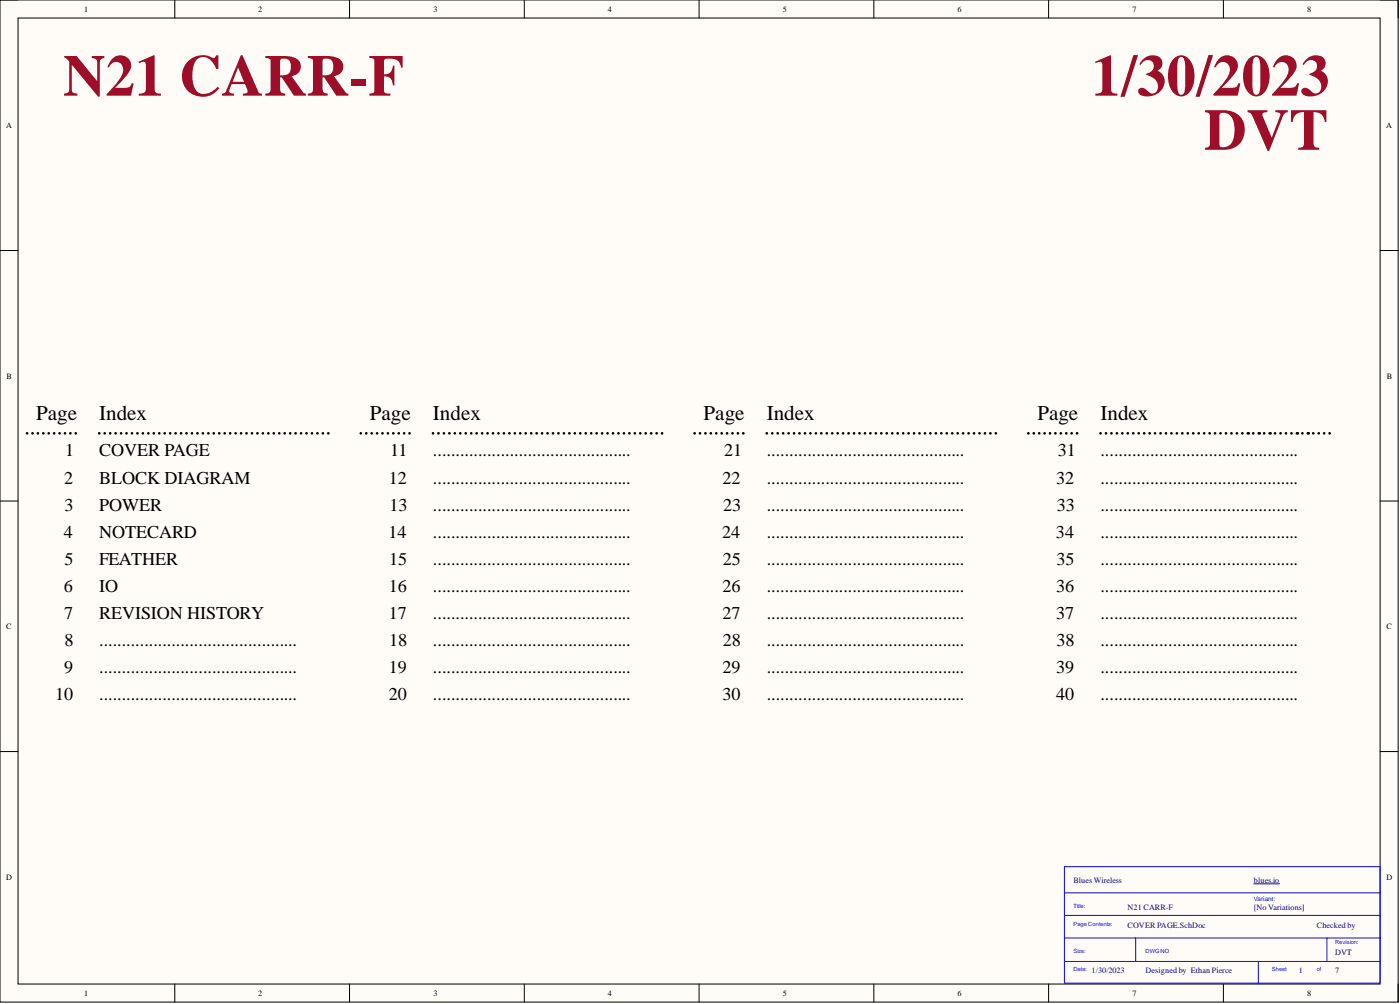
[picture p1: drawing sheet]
<svg xmlns="http://www.w3.org/2000/svg" width="393mm" height="282mm" viewBox="0 0 393 282" stroke-linecap="round" stroke-linejoin="round" font-family="sans-serif">
<path d="M0 0h392.8v281.3h-392.8z" fill-rule="evenodd" fill="#fffcf8"/>
<path d="M0 0h392.8v281.3h-392.8z" fill="none" stroke="#000" stroke-width=".28"/>
<path d="M5.1 5.1h382.7v271.2h-382.7z" fill-rule="evenodd" fill="#fffcf8"/>
<g fill="none" stroke="#000" stroke-width=".28">
<path d="M0 0h5.1M49.1 0v5.1M98.2 0v5.1M147.3 0v5.1M196.4 0v5.1M245.5 0v5.1M294.6 0v5.1M343.7 0v5.1M387.8 0h5v5.1M5.1 5.1h382.7v271.2h-382.7zM0 70.3h5.1M387.8 70.3h5"/>
<path d="M0 140.7h5.1M387.8 140.7h5M0 211h5.1M387.8 211h5M49.1 276.3v5M98.2 276.3v5M147.3 276.3v5M196.4 276.3v5M245.5 276.3v5M294.6 276.3v5M343.7 276.3v5M392.8 276.3v5"/>
</g>
<path d="M299.1 243.3h88.7v32.7h-88.7zM299.1 250.7h88.7M299.3 257h88.5M299.1 263.3h88.7M299.3 269.9h88.5M319.1 263.3v6.6M353.5 269.9v6.4M372.8 263.3v6.6" fill="none" stroke="#00f" stroke-width=".28"/>
<path d="M352.3 248.1h7.2" fill="none" stroke="#000080" stroke-width=".28"/>
<g fill="none" stroke="#000" stroke-width=".76">
<path d="M7.6 121.7h.1M9.1 121.7h.1M10.6 121.7h.1M12.2 121.7h.1M13.7 121.7h.1M15.2 121.7h.1M16.7 121.7h.1M18.2 121.7h.1M19.8 121.7h.1M21.3 121.7h.1M27.9 121.7h.1M29.4 121.7h.1"/>
<path d="M30.9 121.7h.1M32.5 121.7h.1M34 121.7h.1M35.5 121.7h.1M37.1 121.7h.1M38.6 121.7h.1M40.1 121.7h.1M41.7 121.7h.1M43.2 121.7h.1M44.7 121.7h.1M46.3 121.7h.1M47.8 121.7h.1"/>
<path d="M49.3 121.7h.1M50.9 121.7h.1M52.4 121.7h.1M53.9 121.7h.1M55.5 121.7h.1M57 121.7h.1M58.5 121.7h.1M60.1 121.7h.1M61.6 121.7h.1M63.1 121.7h.1M64.7 121.7h.1M66.2 121.7h.1"/>
<path d="M67.7 121.7h.1M69.3 121.7h.1M70.8 121.7h.1M72.3 121.7h.1M73.9 121.7h.1M75.4 121.7h.1M76.9 121.7h.1M78.4 121.7h.1M80 121.7h.1M81.5 121.7h.1M83 121.7h.1M84.6 121.7h.1"/>
<path d="M86.1 121.7h.1M87.6 121.7h.1M89.2 121.7h.1M90.7 121.7h.1M92.2 121.7h.1M101.4 121.7h.1M102.9 121.7h.1M104.4 121.7h.1M105.9 121.7h.1M107.5 121.7h.1M109 121.7h.1M110.5 121.7h.1"/>
<path d="M112 121.7h.1M113.5 121.7h.1M115.1 121.7h.1M121.7 121.7h.1M123.2 121.7h.1M124.7 121.7h.1M126.2 121.7h.1M127.8 121.7h.1M129.3 121.7h.1M130.8 121.7h.1M132.4 121.7h.1M133.9 121.7h.1"/>
<path d="M135.4 121.7h.1M137 121.7h.1M138.5 121.7h.1M140 121.7h.1M141.6 121.7h.1M143.1 121.7h.1M144.6 121.7h.1M146.2 121.7h.1M147.7 121.7h.1M149.2 121.7h.1M150.8 121.7h.1M152.3 121.7h.1"/>
<path d="M153.8 121.7h.1M155.4 121.7h.1M156.9 121.7h.1M158.4 121.7h.1M160 121.7h.1M161.5 121.7h.1M163 121.7h.1M164.6 121.7h.1M166.1 121.7h.1M167.6 121.7h.1M169.2 121.7h.1M170.7 121.7h.1"/>
<path d="M172.2 121.7h.1M173.8 121.7h.1M175.3 121.7h.1M176.8 121.7h.1M178.4 121.7h.1M179.9 121.7h.1M181.4 121.7h.1M183 121.7h.1M184.5 121.7h.1M186 121.7h.1M195.1 121.7h.1M196.7 121.7h.1"/>
<path d="M198.2 121.7h.1M199.7 121.7h.1M201.2 121.7h.1M202.8 121.7h.1M204.3 121.7h.1M205.8 121.7h.1M207.3 121.7h.1M208.8 121.7h.1M215.4 121.7h.1M217 121.7h.1M218.5 121.7h.1M220 121.7h.1"/>
<path d="M221.6 121.7h.1M223.1 121.7h.1M224.6 121.7h.1M226.2 121.7h.1M227.7 121.7h.1M229.2 121.7h.1M230.8 121.7h.1M232.3 121.7h.1M233.8 121.7h.1M235.3 121.7h.1M236.9 121.7h.1M238.4 121.7h.1"/>
<path d="M239.9 121.7h.1M241.5 121.7h.1M243 121.7h.1M244.5 121.7h.1M246.1 121.7h.1M247.6 121.7h.1M249.1 121.7h.1M250.7 121.7h.1M252.2 121.7h.1M253.7 121.7h.1M255.3 121.7h.1M256.8 121.7h.1"/>
<path d="M258.3 121.7h.1M259.9 121.7h.1M261.4 121.7h.1M262.9 121.7h.1M264.5 121.7h.1M266 121.7h.1M267.5 121.7h.1M269.1 121.7h.1M270.6 121.7h.1M272.1 121.7h.1M273.7 121.7h.1M275.2 121.7h.1"/>
<path d="M276.7 121.7h.1M278.3 121.7h.1M279.8 121.7h.1M288.9 121.7h.1M290.4 121.7h.1M292 121.7h.1M293.5 121.7h.1M295 121.7h.1M296.5 121.7h.1M298 121.7h.1M299.6 121.7h.1M301.1 121.7h.1"/>
<path d="M302.6 121.7h.1M309.2 121.7h.1M310.7 121.7h.1M312.3 121.7h.1M313.8 121.7h.1M315.3 121.7h.1M316.9 121.7h.1M318.4 121.7h.1M319.9 121.7h.1M321.5 121.7h.1M323 121.7h.1M324.5 121.7h.1"/>
<path d="M326.1 121.7h.1M327.6 121.7h.1M329.1 121.7h.1M330.7 121.7h.1M332.2 121.7h.1M333.7 121.7h.1M335.2 121.7h.1M336.8 121.7h.1M338.3 121.7h.1M339.8 121.7h.1M341.4 121.7h.1M342.9 121.7h.1"/>
<path d="M344.4 121.7h.1M346 121.7h.1M347.5 121.7h.1M349 121.7h.1M352.1 121.7h.1M355.2 121.7h.1M358.2 121.7h.1M359.8 121.7h.1M361.3 121.7h.1M362.8 121.7h.1M365.9 121.7h.1M369 121.7h.1"/>
<path d="M370.5 121.7h.1M372 121.7h.1M373.6 121.7h.1"/>
</g>
<g fill="#000">
<circle cx="350.6" cy="121.7" r=".38"/>
<circle cx="353.7" cy="121.7" r=".38"/>
<circle cx="356.7" cy="121.7" r=".38"/>
<circle cx="364.4" cy="121.7" r=".38"/>
<circle cx="367.4" cy="121.7" r=".38"/>
</g>
<g font-size="16.5" fill="#9e0e29">
<text x="17.7" y="26.9">N21 CARR-F</text>
<text x="306.7" y="26.9">1/30/2023</text>
<text x="338.3" y="42.1">DVT</text>
</g>
<g font-size="5.9">
<text x="10.1" y="117.9">Page</text>
<text x="27.9" y="117.9">Index</text>
<text x="103.9" y="117.9">Page</text>
<text x="121.7" y="117.9">Index</text>
<text x="197.7" y="117.9">Page</text>
<text x="215.4" y="117.9">Index</text>
<text x="291.5" y="117.9">Page</text>
<text x="309.2" y="117.9">Index</text>
</g>
<g font-size="5.1">
<text x="18.3" y="128.2">1</text>
<text x="27.9" y="128.2">COVER PAGE</text>
<text x="109.7" y="128.2">11</text>
<text x="121.7" y="128.2">............................................</text>
<text x="203.4" y="128.2">21</text>
<text x="215.4" y="128.2">............................................</text>
<text x="297.2" y="128.2">31</text>
<text x="309.2" y="128.2">............................................</text>
<text x="18" y="135.8">2</text>
<text x="27.9" y="135.8">BLOCK DIAGRAM</text>
<text x="109.2" y="135.8">12</text>
<text x="121.7" y="135.8">............................................</text>
<text x="203" y="135.8">22</text>
<text x="215.4" y="135.8">............................................</text>
<text x="296.8" y="135.8">32</text>
<text x="309.2" y="135.8">............................................</text>
<text x="18.2" y="143.4">3</text>
<text x="27.9" y="143.4">POWER</text>
<text x="109.4" y="143.4">13</text>
<text x="121.7" y="143.4">............................................</text>
<text x="203.2" y="143.4">23</text>
<text x="215.4" y="143.4">............................................</text>
<text x="296.9" y="143.4">33</text>
<text x="309.2" y="143.4">............................................</text>
<text x="17.9" y="151">4</text>
<text x="27.9" y="151">NOTECARD</text>
<text x="109.1" y="151">14</text>
<text x="121.7" y="151">............................................</text>
<text x="202.9" y="151">24</text>
<text x="215.4" y="151">............................................</text>
<text x="296.7" y="151">34</text>
<text x="309.2" y="151">............................................</text>
<text x="18.1" y="158.6">5</text>
<text x="27.9" y="158.6">FEATHER</text>
<text x="109.3" y="158.6">15</text>
<text x="121.7" y="158.6">............................................</text>
<text x="203.1" y="158.6">25</text>
<text x="215.4" y="158.6">............................................</text>
<text x="296.9" y="158.6">35</text>
<text x="309.2" y="158.6">............................................</text>
<text x="17.9" y="166.2">6</text>
<text x="27.9" y="166.2">IO</text>
<text x="109.2" y="166.2">16</text>
<text x="121.7" y="166.2">............................................</text>
<text x="203" y="166.2">26</text>
<text x="215.4" y="166.2">............................................</text>
<text x="296.8" y="166.2">36</text>
<text x="309.2" y="166.2">............................................</text>
<text x="18" y="173.8">7</text>
<text x="27.9" y="173.8">REVISION HISTORY</text>
<text x="109.2" y="173.8">17</text>
<text x="121.7" y="173.8">............................................</text>
<text x="203" y="173.8">27</text>
<text x="215.4" y="173.8">............................................</text>
<text x="296.8" y="173.8">37</text>
<text x="309.2" y="173.8">............................................</text>
<text x="18.1" y="181.4">8</text>
<text x="27.9" y="181.4">............................................</text>
<text x="109.3" y="181.4">18</text>
<text x="121.7" y="181.4">............................................</text>
<text x="203.1" y="181.4">28</text>
<text x="215.4" y="181.4">............................................</text>
<text x="296.9" y="181.4">38</text>
<text x="309.2" y="181.4">............................................</text>
<text x="18" y="189">9</text>
<text x="27.9" y="189">............................................</text>
<text x="109.2" y="189">19</text>
<text x="121.7" y="189">............................................</text>
<text x="203" y="189">29</text>
<text x="215.4" y="189">............................................</text>
<text x="296.8" y="189">39</text>
<text x="309.2" y="189">............................................</text>
<text x="15.5" y="196.6">10</text>
<text x="27.9" y="196.6">............................................</text>
<text x="109.2" y="196.6">20</text>
<text x="121.7" y="196.6">............................................</text>
<text x="203" y="196.6">30</text>
<text x="215.4" y="196.6">............................................</text>
<text x="296.8" y="196.6">40</text>
<text x="309.2" y="196.6">............................................</text>
</g>
<g font-size="2.3">
<text x="23.7" y="3.3">1</text>
<text x="72.6" y="3.3">2</text>
<text x="121.8" y="3.3">3</text>
<text x="170.8" y="3.3">4</text>
<text x="220" y="3.3">5</text>
<text x="269" y="3.3">6</text>
<text x="318.1" y="3.3">7</text>
<text x="367.2" y="3.3">8</text>
<text x="1.7" y="35.9">A</text>
<text x="389.4" y="35.9">A</text>
<text x="1.9" y="106.3">B</text>
<text x="389.6" y="106.3">B</text>
<text x="1.8" y="176.6">C</text>
<text x="389.5" y="176.6">C</text>
<text x="1.8" y="246.9">D</text>
<text x="389.5" y="246.9">D</text>
<text x="23.7" y="279.6">1</text>
<text x="72.6" y="279.6">2</text>
<text x="121.8" y="279.6">3</text>
<text x="170.8" y="279.6">4</text>
<text x="220" y="279.6">5</text>
<text x="269" y="279.6">6</text>
<text x="318.1" y="279.6">7</text>
<text x="367.2" y="279.6">8</text>
</g>
<g font-size="2.3" fill="#000080">
<text x="301.6" y="247.9">Blues Wireless</text>
<text x="352.3" y="247.9">blues.io</text>
<text x="316.8" y="255.5">N21 CARR-F</text>
<text x="352.3" y="255.5">[No Variations]</text>
<text x="316.8" y="260.5">COVER PAGE.SchDoc</text>
<text x="370" y="260.5">Checked by</text>
<text x="375.1" y="268.2">DVT</text>
<text x="306.7" y="273.2">1/30/2023</text>
<text x="321.9" y="273.2">Designed by Ethan Pierce</text>
<text x="365" y="273.2">1</text>
<text x="375.1" y="273.2">7</text>
</g>
<text font-size="1.8" fill="#00f" x="352.3" y="253">Variant:</text>
<g font-size="1.6" fill="#00f">
<text x="301.6" y="254.9">Title:</text>
<text x="301.6" y="260">Page Contents:</text>
<text x="301.6" y="267.6">Size:</text>
<text x="321.9" y="267.6">DWGNO</text>
<text x="375.1" y="265">Revision:</text>
<text x="301.6" y="272.6">Date:</text>
<text x="357.3" y="272.6">Sheet</text>
<text x="370" y="272.6">of</text>
</g>
</svg>
